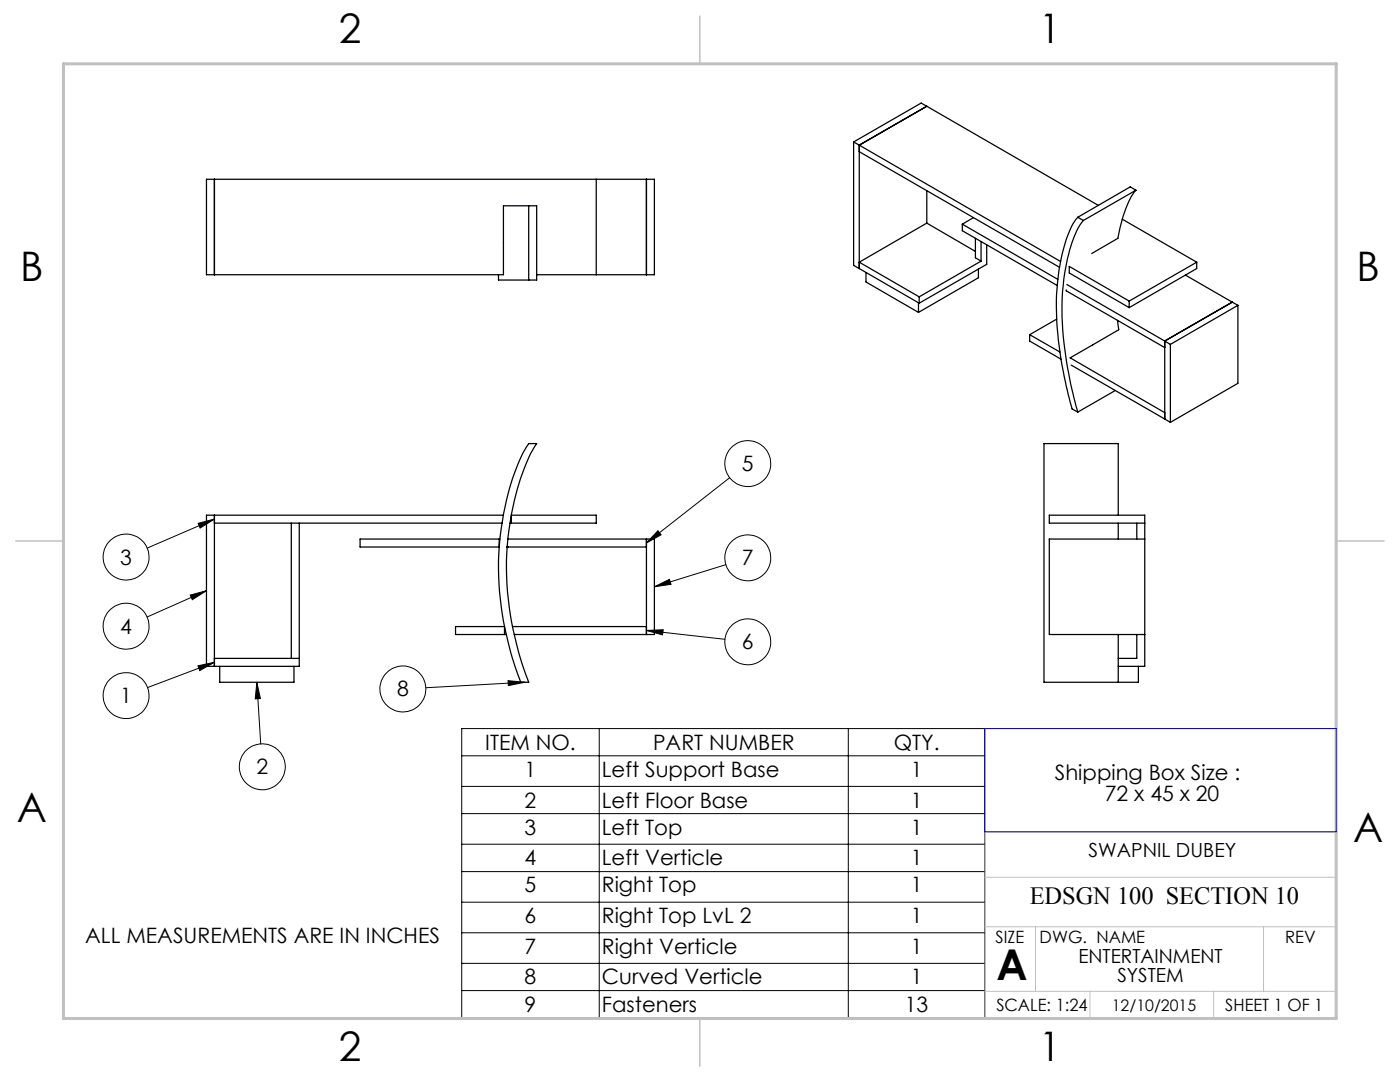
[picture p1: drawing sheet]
<svg xmlns="http://www.w3.org/2000/svg" width="279mm" height="216mm" viewBox="0 0 279 216" stroke-linecap="round" stroke-linejoin="round" font-family="sans-serif">
<g fill="none" stroke="#000" stroke-width=".2">
<path d="M145.6 95.3l-16.6 13M38 118.7l3.2-.8-2.8 1.8zM39.5 104.4l3.3-.8-2.9 1.8zM41.2 117.9l-11.8 5.2M42.8 103.6l-13.4 5.8M130.6 117.1l3-1.5 .3 1zM131.3 105.9l.6 .8-2.9 1.6zM144.9 112.7l-14.3 4.4M39.5 132.9l3.3-.7-2.9 1.6zM42.8 132.2l-13.3 5M51.3 136.1l.7 3.3-1.1 .1zM51.3 136.1l.7 12.3"/>
<path d="M101.4 135.8l3.3 .3-3.2 .7zM104.7 136.1l-19.7 1.1M129 125.8l15.7 1.8M129 125.8l3.4-.1-.2 1zM92.1 145.4h104.4v57.7h-104.4zM92.1 156.9h104.4M92.1 150.8h104.4M119.6 145.4v57.7M169.3 145.4v57.7M92.1 162.3h104.4M92.1 168.5h104.4M92.1 173.9h104.4"/>
<path d="M92.1 180h104.4M92.1 186.1h104.4M92.1 192.2h104.4M92.1 197.7h104.4"/>
<circle cx="149.2" cy="92.5" r="4.6"/>
<circle cx="25.2" cy="111.2" r="4.6"/>
<circle cx="149.2" cy="111.3" r="4.6"/>
<circle cx="25.2" cy="138.8" r="4.6"/>
<circle cx="25.2" cy="125" r="4.6"/>
<circle cx="80.4" cy="137.5" r="4.6"/>
<circle cx="149.2" cy="128.1" r="4.6"/>
<circle cx="52.3" cy="153" r="4.6"/>
</g>
<path d="M196.6 175h70.1M196.6 184.9h70.1M196.6 197.8h70.1M206.7 184.9v12.9M217.5 197.8v5.4M242.2 197.8v5.4M252.2 184.9v12.9M26.7 203.2h240v-37.2h-70.1v37.2" fill="none" stroke="#c0c0c0" stroke-width=".2"/>
<path d="M139.7 3.2v9.5M3.1 107.9h9.6M266.7 107.9h9.5M139.7 203.2v9.6" fill="none" stroke="#c0c0c0" stroke-width=".3"/>
<path d="M12.7 12.7h254v190.5h-254z" fill="none" stroke="#c0c0c0" stroke-width=".6"/>
<path d="M196.5 145.4h70.2v20.6h-70.2z" fill="none" stroke="#00f" stroke-width=".2"/>
<path d="M131.3 105.9l.6 .8-2.9 1.6zM130.6 117.1l3-1.5 .3 1zM129 125.8l3.4-.1-.2 1zM101.4 135.8l3.3 .3-3.2 .7zM51.3 136.1l.7 3.3-1.1 .1zM39.5 132.9l3.3-.7-2.9 1.6zM38 118.7l3.2-.8-2.8 1.8zM39.5 104.4l3.3-.8-2.9 1.8z" fill="#000"/>
<g fill="none" stroke="#000" stroke-width=".25">
<path d="M42.8 35.8v19M119 35.8v19M129 35.8v19M170.4 28.3l1.1 .7M170.4 28.3v24.7l1.1 .6M171.5 29v24.6M171.5 29l40.2 23.2M171.5 30.3l40 23M185 21.2l-1.2-.6-13.4 7.7M185 21.2l-13.5 7.8M185 38.1v6.4M185 21.2l34.2 19.8"/>
<path d="M226.7 38a18.4 18.4 0 0 0-3.4 8.5l-.2 1.1-5.2 3M226.7 38l-10.5 6M226.7 38l-1.1-.7-10.5 6.1M99.5 54.8v1.1h6M105.5 41.1h-5v13.7h-59.3v-19h89.4v19h-23.5M105.5 41.1h1.6v14.8h-1.6M105.5 41.1v14.8M171.5 53.6l11.9 6.9M172.8 54.4v1.9l10.5 6M183.4 59.2v1.3M185 44.5l-13.5 7.8 11.9 6.9M185 44.5l9.7 5.7"/>
<path d="M192.1 44.7l19 11M192.1 44.7v1.3l18.9 11M194.3 43.4l-2.2 1.3M194.7 47.6v3.8l1.1 .7M195.3 53.7v1.7l-12 6.9M195.8 52.1l-12.4 7.1M195.8 48.2v3.9M196.9 48.9v3.8l-13.5 7.8M212.8 57.9v.1l19.6 11.4M212.9 56.8l19.5 11.3M215.1 43.4a17.3 17.3 0 0 0-3.2 7.4 57.7 57.7 0 0 0 .7 25.4l1.4 5.4 1.1 .6M215.1 43.4l1.1 .6"/>
<path d="M216.2 44a18.5 18.5 0 0 0-3.3 8.3 54.9 54.9 0 0 0 .4 22.4l1.8 7.5M224 43.7l14.8 8.6M236.6 54.9l9.3 5.4M238.8 52.3l-13.4 7.8M238.8 52.3v1.3l-13.4 7.8M183.3 60.4v1.9M205.5 66.8l6 3.4M205.5 66.8v1.3l6.3 3.6M210.9 63.7l-5.4 3.1M213.8 72.8l18.6 10.8M222.6 77.9l-7.5 4.3M223 63.9l.3 1.9-9.7 5.6 18.8 10.9"/>
<path d="M225.4 60.1l-12-6.9v1.3l12 6.9M225.4 60.1v1.3M232.4 68.1l1.2 .6M232.4 68.1v15.5M233.6 68.7v15.6M245.9 60.3l-13.5 7.8M245.9 60.3l1.2 .6M247.1 60.9l-13.5 7.8M247.1 60.9v15.6l-13.5 7.8M105.5 88.5h1.6a40.1 40.1 0 0 0-5.3 15.5 61.5 61.5 0 0 0 3.7 32.1h-1.6a59.9 59.9 0 0 1-1.3-41.6 24.9 24.9 0 0 1 2.9-6zM232.4 83.6l1.2 .7M42.8 102.8v30.2"/>
<path d="M42.8 104.4h57.4M58.1 104.4v27M99.6 107.6v1.4M99.8 107.6h-27.9v1.5h27.7M100.5 102.8h-59.3v30.2h18.5v-28.6M101.2 109.1h.1M101.2 109.1h27.8M101.2 109v.1M101.4 107.6h29.2v19h-28M101.8 104.4h17.2v-1.6h-16.9v1.6M129 107.6v19M223.2 102.8v-14.3h-14.8v47.6h18.8v-3.1"/>
<path d="M223.2 104.4v3.2M226.9 104.4v3.2M228.5 107.6h-19.1v19h19.1M228.5 104.4h-19.1v-1.6h19.1v30.2h-5.3M42.8 131.4h16.9M43.9 133v3.1h14.8v-3.1M100.7 126.6v-1.6h-9.8v1.6h10.1M102.3 125h26.7M223.2 126.6v9.5M226.9 126.6v4.8h-3.7"/>
</g>
<text font-size="8.5" x="198.9" y="195.5">A</text>
<g font-size="8.1">
<text x="67.6" y="8.5">2</text>
<text x="207.3" y="8.5">1</text>
<text x="4" y="56.2">B</text>
<text x="270.7" y="56.2">B</text>
<text x="3.3" y="164.1">A</text>
<text x="270" y="168">A</text>
<text x="67.6" y="211.7">2</text>
<text x="207.3" y="211.7">1</text>
</g>
<text font-size="4.9" x="205.5" y="180.3">EDSGN 100 SECTION 10</text>
<g font-size="4.2">
<text x="148.1" y="94">5</text>
<text x="24" y="112.7">3</text>
<text x="148.1" y="112.8">7</text>
<text x="24" y="126.5">4</text>
<text x="148.1" y="129.6">6</text>
<text x="24" y="140.3">1</text>
<text x="79.2" y="139">8</text>
<text x="96.8" y="149.6">ITEM NO.</text>
<text x="130.3" y="149.6">PART NUMBER</text>
<text x="178.4" y="149.6">QTY.</text>
<text x="51.2" y="154.5">2</text>
<text x="104.7" y="155">1</text>
<text x="120.1" y="155">Left Support Base</text>
<text x="181.8" y="155">1</text>
<text x="210.5" y="155.6">Shipping Box Size :</text>
<text x="104.7" y="161.1">2</text>
<text x="120.1" y="161.1">Left Floor Base</text>
<text x="181.8" y="161.1">1</text>
<text x="220.5" y="159.8">72 x 45 x 20</text>
<text x="104.7" y="166.5">3</text>
<text x="120.1" y="166.5">Left Top</text>
<text x="181.8" y="166.5">1</text>
<text x="104.7" y="172.7">4</text>
<text x="120.1" y="172.7">Left Verticle</text>
<text x="181.8" y="172.7">1</text>
<text x="104.7" y="178.1">5</text>
<text x="120.1" y="178.1">Right Top</text>
<text x="181.8" y="178.1">1</text>
<text x="104.7" y="184.2">6</text>
<text x="120.1" y="184.2">Right Top LvL 2</text>
<text x="181.8" y="184.2">1</text>
<text x="17" y="188.1">ALL MEASUREMENTS ARE IN INCHES</text>
<text x="104.7" y="190.3">7</text>
<text x="120.1" y="190.3">Right Verticle</text>
<text x="181.8" y="190.3">1</text>
<text x="104.7" y="196.4">8</text>
<text x="120.1" y="196.4">Curved Verticle</text>
<text x="181.8" y="196.4">1</text>
<text x="104.7" y="201.9">9</text>
<text x="120.1" y="201.9">Fasteners</text>
<text x="180.6" y="201.9">13</text>
</g>
<g font-size="3.9">
<text x="217.3" y="171">SWAPNIL DUBEY</text>
<text x="215.2" y="192.1">ENTERTAINMENT</text>
<text x="223" y="196">SYSTEM</text>
</g>
<g font-size="3.4">
<text x="198.7" y="188.1">SIZE</text>
<text x="207.5" y="188.1">DWG. NAME</text>
<text x="256.5" y="188.2">REV</text>
<text x="198.8" y="201.7">SCALE: 1:24</text>
<text x="244.5" y="201.7">SHEET 1 OF 1</text>
</g>
<text font-size="3.2" x="221.9" y="201.7">12/10/2015</text>
</svg>
